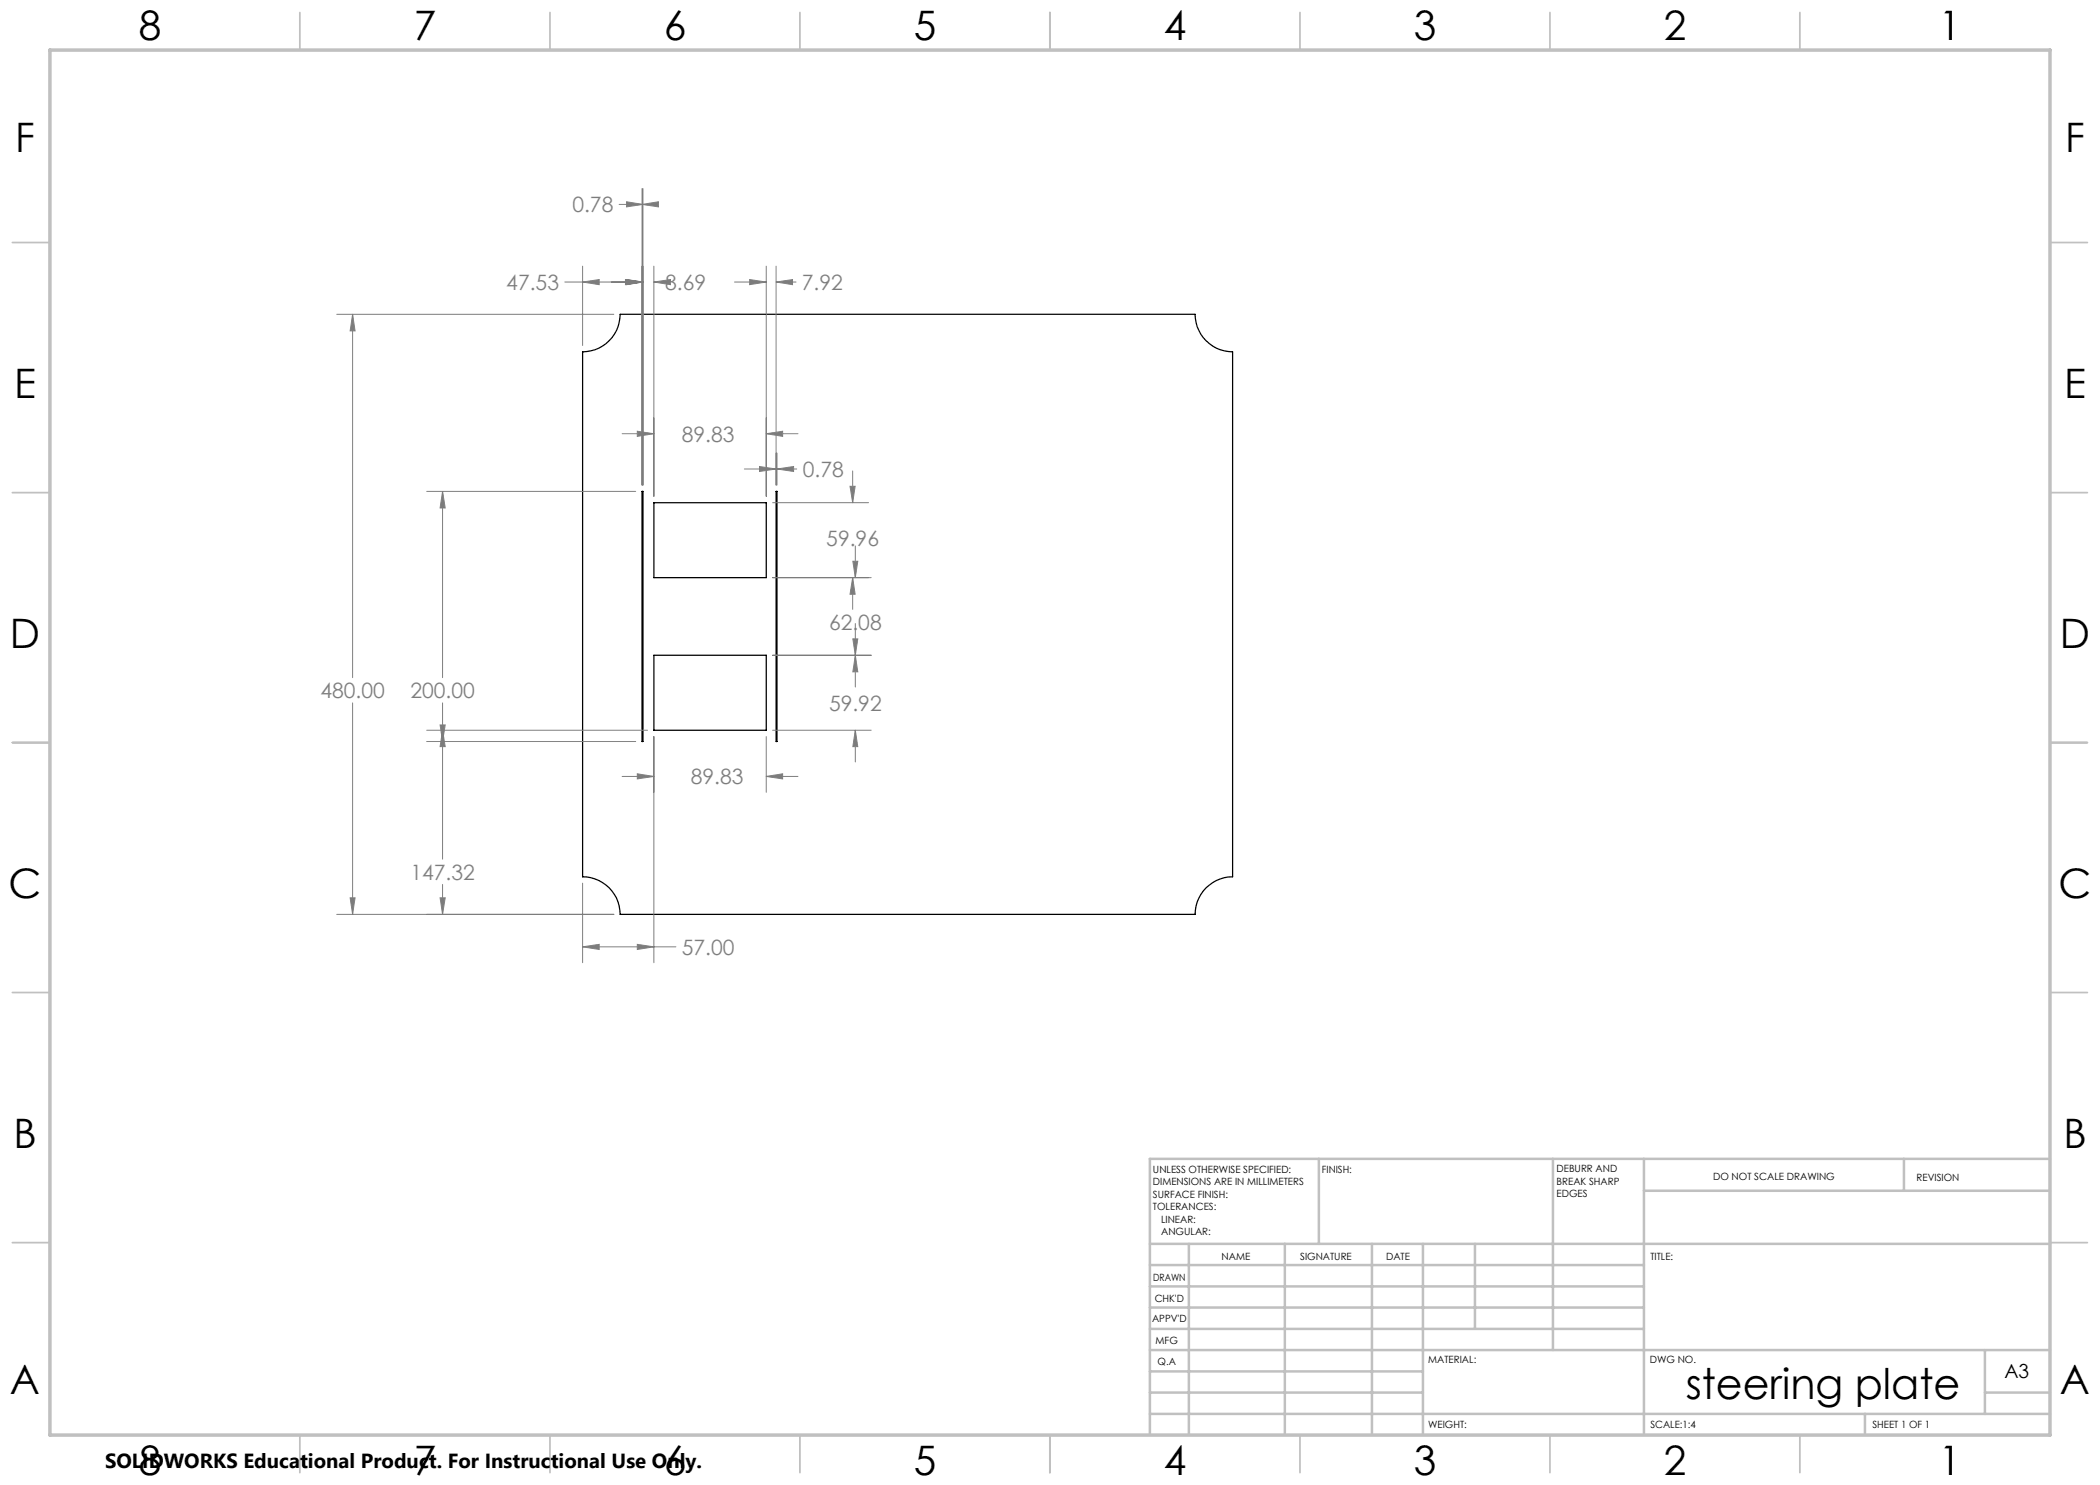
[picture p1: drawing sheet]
<svg xmlns="http://www.w3.org/2000/svg" width="420mm" height="297mm" viewBox="0 0 420 297" stroke-linecap="round" stroke-linejoin="round" font-family="sans-serif">
<path d="M116.5 70.4a7.6 7.6 0 0 0 7.5-7.5h115a7.6 7.6 0 0 0 7.5 7.5v105a7.5 7.5 0 0 0-7.5 7.5h-115a7.5 7.5 0 0 0-7.5-7.5zM128.4 98.3h.2v50h-.2zM155.2 98.3h.2v50h-.2zM130.8 100.5h22.4v15h-22.4zM130.8 131.1h22.4v14.9h-22.4z" fill="none" stroke="#000" stroke-width=".25"/>
<g fill="none" stroke="#808080" stroke-width=".2">
<path d="M128.4 37.7v59.3M128.6 37.7v59.3M113 56.4h15.6M116.5 56.4l3.3-.5v1zM116.5 53.2v15.9M123.8 40.9h4.8M125.1 55.9l3.3 .5-3.3 .5zM125.3 40.4l3.3 .5-3.3 .5zM125.3 55.9l3.3 .5-3.3 .5zM128.4 40.9l3.3-.5v1zM130.8 56.4l3.3-.5v1zM130.8 56.4h1.1"/>
<path d="M130.8 53.2v46.1M146.9 56.4h6.3M149.9 55.9l3.3 .5-3.3 .5zM153.2 53.2v46.1M155.2 56.4l3.3-.5v1zM155.2 56.4h4M155.2 53.2v43.8M67.3 62.9h55.5M70.5 62.9l.5 3.3h-1zM70.5 62.9v72.6M85.3 98.3h41.8M88.5 98.3l.5 3.3h-1z"/>
<path d="M88.5 98.3v37.2M124.4 86.7h6.4M127.5 86.3l3.3 .4-3.3 .6zM148.9 93.8h6.3M151.9 93.3l3.3 .5-3.3 .5zM153.2 86.7l3.3-.4v1zM153.2 86.7h6.4M155.4 93.8l3.3-.5v1zM155.4 90.6v6.4M155.4 93.8h3.9M170 97.3h1l-.5 3.2zM170.5 94.2v6.3"/>
<path d="M154.5 100.5h19.2M154.5 115.5h19.7M170.5 115.5l.5 3.3h-1zM170.5 115.5v6.4M170.6 112.3h1l-.5 3.2zM171.1 109.2v6.3M154.5 131.1h19.7M170.6 127.8h1l-.5 3.3zM171.1 131.1l.5 3.3h-1zM171.1 124.7v12.7M70.5 140.6v42.3M85.3 148.3h41.8"/>
<path d="M85.3 146h44.2M88 145h1l-.5 3.3zM88.5 146l.5 3.3h-1zM88.5 140.6v31.2M124.4 155.3h6.4M127.5 154.8l3.3 .5-3.3 .5zM130.8 147.3v45.2M153.2 155.3l3.3-.5v1zM153.2 147.3v11.2M153.2 155.3h6.4M154.5 146h19.7M171.1 146l.5 3.3h-1z"/>
<path d="M171.1 146v6.4M70 179.6h1l-.5 3.3zM88 179.6h1l-.5 3.3zM88.5 176.9v6M116.5 176.6v15.9M67.3 182.9h55.5M116.5 189.4l3.3-.5v1zM116.5 189.4h18.7M127.5 188.9l3.3 .5-3.3 .5z"/>
</g>
<g fill="none" stroke="#c0c0c0" stroke-width=".35">
<path d="M60 2.5v7.5M110 2.5v7.5M160 2.5v7.5M210 2.5v7.5M260 2.5v7.5M310 2.5v7.5M360 2.5v7.5M2.5 48.5h7.5M410 48.5h7.5M2.5 98.5h7.5M410 98.5h7.5M2.5 148.5h7.5"/>
<path d="M410 148.5h7.5M2.5 198.5h7.5M410 198.5h7.5M2.5 248.5h7.5M410 248.5h7.5M60 287v7.5M110 287v7.5M160 287v7.5M210 287v7.5M260 287v7.5M310 287v7.5M360 287v7.5"/>
</g>
<g fill="none" stroke="#c0c0c0" stroke-width=".5">
<path d="M263.8 231.8v17M310.6 231.8v38.2M328.8 231.8v55.2M328.8 238.2h81.2M380.8 231.8v6.4M410 231.8h-180v55.2M230 248.8h180M230 257.3h98.8M230 253h98.8M237.8 248.8v38.2M257 248.8v38.2M274.4 248.8v38.2"/>
<path d="M284.6 248.8v38.2M295 248.8v17M230 265.8h98.8M230 261.5h98.8M230 278.5h54.6M230 274.3h54.6M230 270h180M397 278.5h13M397 270v12.8M230 282.8h180M373 282.8v4.2"/>
</g>
<path d="M10 10h400v277h-400z" fill="none" stroke="#c0c0c0" stroke-width=".7"/>
<path d="M70.5 62.9l.5 3.3h-1zM70 179.6h1l-.5 3.3zM128.4 40.9l3.3-.5v1zM125.3 40.4l3.3 .5-3.3 .5zM88.5 98.3l.5 3.3h-1zM88 145h1l-.5 3.3zM125.1 55.9l3.3 .5-3.3 .5zM116.5 56.4l3.3-.5v1zM125.3 55.9l3.3 .5-3.3 .5zM130.8 56.4l3.3-.5v1zM153.2 86.7l3.3-.4v1zM127.5 86.3l3.3 .4-3.3 .6zM170 97.3h1l-.5 3.2zM170.5 115.5l.5 3.3h-1zM170.6 112.3h1l-.5 3.2zM171.1 131.1l.5 3.3h-1zM170.6 127.8h1l-.5 3.3zM171.1 146l.5 3.3h-1zM153.2 155.3l3.3-.5v1zM127.5 154.8l3.3 .5-3.3 .5zM149.9 55.9l3.3 .5-3.3 .5zM155.2 56.4l3.3-.5v1zM151.9 93.3l3.3 .5-3.3 .5zM155.4 93.8l3.3-.5v1zM88.5 146l.5 3.3h-1zM88 179.6h1l-.5 3.3zM116.5 189.4l3.3-.5v1zM127.5 188.9l3.3 .5-3.3 .5z" fill="#808080"/>
<text font-size="8.5" x="337.2" y="279.7">steering plate</text>
<g font-size="8.1">
<text x="27.7" y="8">8</text>
<text x="82.7" y="8">7</text>
<text x="132.7" y="8">6</text>
<text x="182.7" y="8">5</text>
<text x="232.7" y="8">4</text>
<text x="282.7" y="8">3</text>
<text x="332.7" y="8">2</text>
<text x="387.7" y="8">1</text>
<text x="3" y="30.4">F</text>
<text x="413" y="30.4">F</text>
<text x="2.8" y="79.6">E</text>
<text x="412.8" y="79.6">E</text>
<text x="2" y="129.6">D</text>
<text x="412" y="129.6">D</text>
<text x="1.7" y="179.6">C</text>
<text x="411.7" y="179.6">C</text>
<text x="2.7" y="229.6">B</text>
<text x="412.7" y="229.6">B</text>
<text x="2" y="278.9">A</text>
<text x="412" y="278.9">A</text>
<text x="27.7" y="295">8</text>
<text x="82.7" y="295">7</text>
<text x="132.7" y="295">6</text>
<text x="182.7" y="295">5</text>
<text x="232.7" y="295">4</text>
<text x="282.7" y="295">3</text>
<text x="332.7" y="295">2</text>
<text x="387.7" y="295">1</text>
</g>
<g font-size="4.2" fill="#808080">
<text x="114.5" y="42.5">0.78</text>
<text x="101.3" y="58">47.53</text>
<text x="133" y="58">8.69</text>
<text x="160.4" y="58">7.92</text>
<text x="136.4" y="88.3">89.83</text>
<text x="160.5" y="95.4">0.78</text>
<text x="165.3" y="109.2">59.96</text>
<text x="165.8" y="126">62.08</text>
<text x="64.1" y="139.6">480.00</text>
<text x="82.1" y="139.6">200.00</text>
<text x="165.8" y="142.3">59.92</text>
<text x="138.2" y="156.9">89.83</text>
<text x="82.1" y="176">147.32</text>
<text x="136.4" y="191">57.00</text>
</g>
<text font-size="4.1" x="21" y="293.7">SOLIDWORKS Educational Product. For Instructional Use Only.</text>
<text font-size="3.9" x="400.9" y="275.5">A3</text>
<g font-size="2">
<text x="230.6" y="234.6">UNLESS OTHERWISE SPECIFIED:</text>
<text x="230.6" y="237.1">DIMENSIONS ARE IN MILLIMETERS</text>
<text x="230.6" y="239.6">SURFACE FINISH:</text>
<text x="264.4" y="234.6">FINISH:</text>
<text x="311.3" y="234.5">DEBURR AND</text>
<text x="311.3" y="237">BREAK SHARP</text>
<text x="311.3" y="239.5">EDGES</text>
<text x="342.6" y="236">DO NOT SCALE DRAWING</text>
<text x="383.3" y="236.2">REVISION</text>
<text x="230.6" y="242.1">TOLERANCES:</text>
<text x="232.2" y="244.6">LINEAR:</text>
<text x="232.2" y="247.1">ANGULAR:</text>
<text x="244.3" y="252">NAME</text>
<text x="260" y="251.9">SIGNATURE</text>
<text x="277.2" y="251.9">DATE</text>
<text x="330.1" y="251.9">TITLE:</text>
<text x="230.6" y="256.1">DRAWN</text>
<text x="230.9" y="260.3">CHK'D</text>
<text x="230.4" y="264.4">APPV'D</text>
<text x="231.1" y="268.8">MFG</text>
<text x="231.5" y="273">Q.A</text>
<text x="285.6" y="272.5">MATERIAL:</text>
<text x="330" y="272.5">DWG NO.</text>
<text x="285.6" y="285.5">WEIGHT:</text>
<text x="330.1" y="285.6">SCALE:1:4</text>
<text x="374.5" y="285.6">SHEET 1 OF 1</text>
</g>
</svg>
